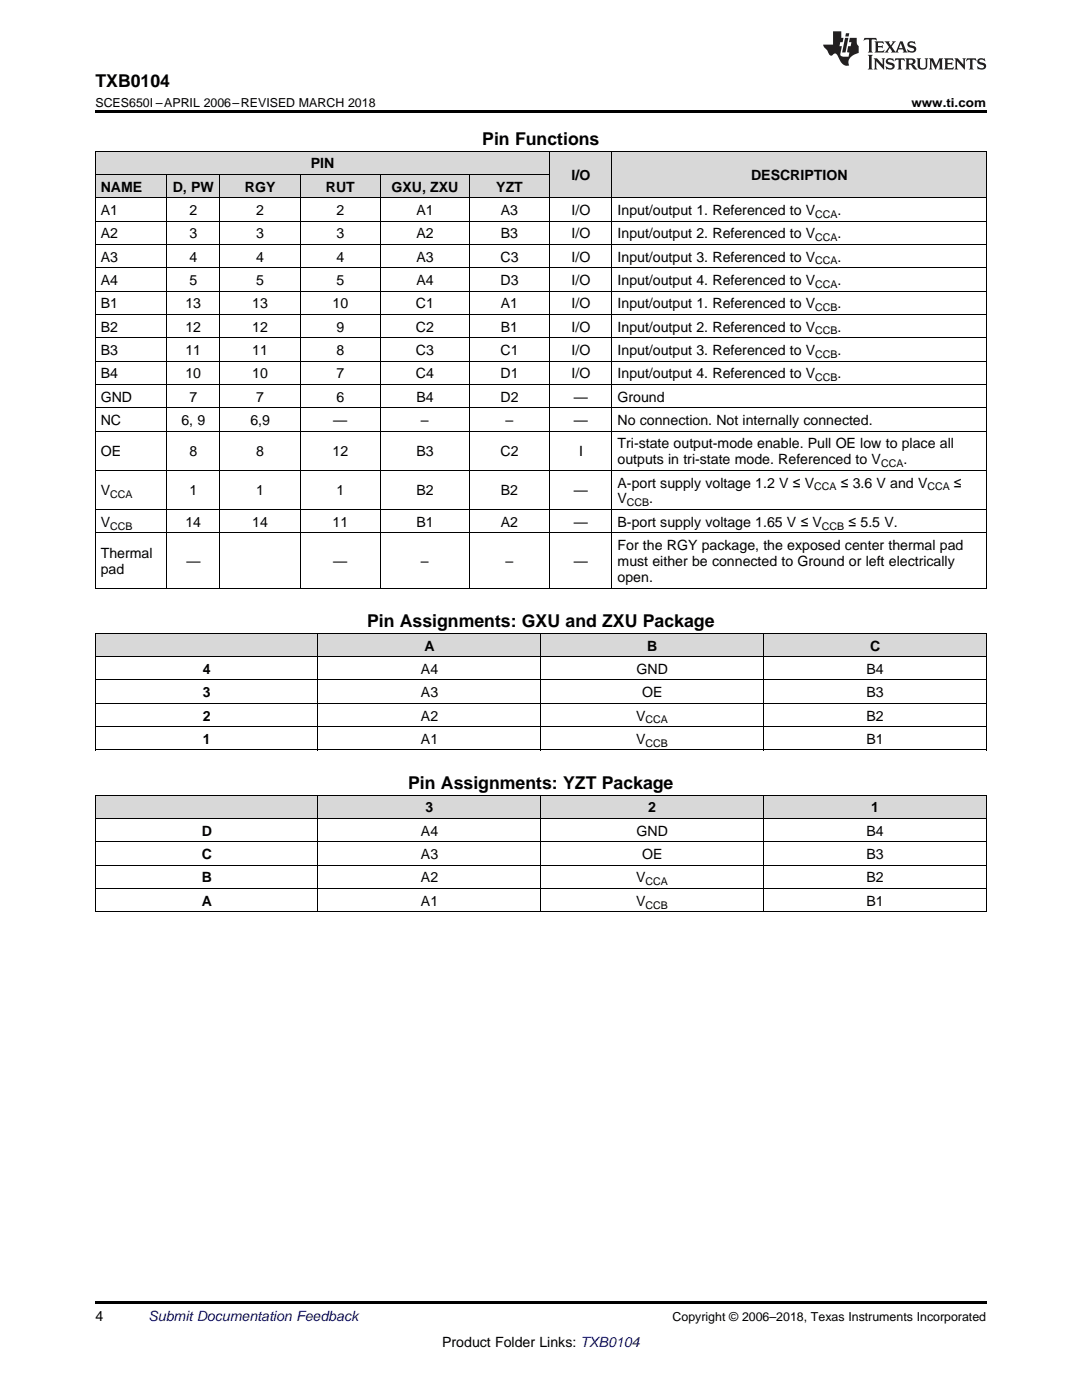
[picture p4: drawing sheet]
<svg xmlns="http://www.w3.org/2000/svg" width="216mm" height="279mm" viewBox="0 0 216 279" stroke-linecap="round" stroke-linejoin="round" font-family="sans-serif">
<g fill="#d8d8d8">
<path d="M19 158.8h44.5v4.6h-44.5z"/>
<path d="M63.5 158.8h44.4v4.6h-44.4z"/>
<path d="M107.9 158.8h44.5v4.6h-44.5z"/>
<path d="M152.4 158.8h44.4v4.6h-44.4z"/>
<path d="M19 126.4h44.5v4.7h-44.5z"/>
<path d="M63.5 126.4h44.4v4.7h-44.4z"/>
<path d="M107.9 126.4h44.5v4.7h-44.5z"/>
<path d="M152.4 126.4h44.4v4.7h-44.4z"/>
<path d="M109.7 30.2h12.5v9.3h-12.5z"/>
<path d="M122.2 30.2h74.6v9.3h-74.6z"/>
<path d="M19 34.9h14.3v4.6h-14.3z"/>
<path d="M33.3 34.9h10.6v4.6h-10.6z"/>
<path d="M43.9 34.9h16v4.6h-16z"/>
<path d="M59.9 34.9h16v4.6h-16z"/>
<path d="M75.9 34.9h17.8v4.6h-17.8z"/>
<path d="M93.7 34.9h16v4.6h-16z"/>
<path d="M19 30.2h14.3v4.7h-14.3z"/>
<path d="M33.3 30.2h10.6v4.7h-10.6z"/>
<path d="M43.9 30.2h16v4.7h-16z"/>
<path d="M59.9 30.2h16v4.7h-16z"/>
<path d="M75.9 30.2h17.8v4.7h-17.8z"/>
<path d="M93.7 30.2h16v4.7h-16z"/>
</g>
<path d="M19 22h177.8v.5h-177.8zM19 259.7h177.8v.5h-177.8z" fill="#000"/>
<g fill="none" stroke="#000" stroke-width=".2">
<path d="M19 39.5h177.8M19 34.8h90.7M19 30.1h177.8M19.1 30.2v87.2M33.2 34.9v82.5M43.9 34.9v82.5M59.9 34.9v82.5M75.9 34.9v82.5M93.6 34.9v82.5M109.7 30.2v87.2M122.1 30.2v87.2M196.8 30.2v87.2"/>
<path d="M19 58.1h177.8M19 53.4h177.8M19 48.8h177.8M19 44.1h177.8M19 76.7h177.8M19 72.1h177.8M19 67.4h177.8M19 62.7h177.8M19 93.9h177.8M19 86h177.8M19 81.4h177.8M19 117.4h177.8"/>
<path d="M19 106.3h177.8M19 101.7h177.8M19 135.7h177.8M19 131h177.8M19 126.4h177.8M19.1 126.4v23.3M63.4 126.4v23.3M107.9 126.4v23.3M152.3 126.4v23.3M196.8 126.4v23.3M19 158.7h177.8M19 149.7h177.8"/>
<path d="M19 145h177.8M19 140.4h177.8M19.1 158.8v23.2M63.4 158.8v23.2M107.9 158.8v23.2M152.3 158.8v23.2M196.8 158.8v23.2M19 177.3h177.8M19 172.7h177.8M19 168h177.8M19 163.4h177.8M19 182h177.8"/>
</g>
<g fill="#231f20">
<path d="M172.5 7.6l-.1 .5 .4-.2h.6v.1v2.1l-.2 .4h.9l-.2-.4v-2.1l.1-.1h.5l.5 .2-.2-.5zM174.5 8.3l.2 .3v1.5l-.2 .4h1.8l.2-.6a1.04 1.04 0 0 1-1.3 .2v-.7h.6l.3 .2v-.6l-.3 .2h-.6v-.6l.8-.1 .4 .3-.2-.5zM176.5 8.3l.9 1.1-.9 1.1h.8l-.2-.2 .4-.7 .5 .7-.2 .2h1.5l-.2-.2 .2-.4h.9l.1 .4-.2 .2h1l-.3-.3-.7-1.9h-.5l-.9 2-.8-1 .9-1h-.8l.1 .3-.4 .5-.3-.6 .1-.2zM179.7 8.6l.4 1h-.7zM181.3 8.4a.63 .63 0 0 0-.2 .7 .63 .63 0 0 0 .6 .4l.6 .2 .1 .2a.75 .75 0 0 1-.7 .4 .75 .75 0 0 1-.6-.5l.1 .7 .1-.1a1.11 1.11 0 0 0 1.5-.6 1.13 1.13 0 0 0-1.2-.8l-.1-.4a1.04 1.04 0 0 1 1.2 .2l-.2-.5-.2 .1-.4-.2zM173.2 10.9l.2 .4v2.2l-.2 .4h1l-.3-.4v-2.2l.3-.4zM174.3 11.6l.3 .4v1.5l-.3 .4h.8l-.2-.4v-1.3l1.5 1.7v-1.9l.2-.4h-.7l.2 .4v.9l-1.1-1.3zM177 11.8a.62 .62 0 0 0-.2 .7 .62 .62 0 0 0 .6 .4l.6 .1 .1 .3a.76 .76 0 0 1-.7 .3 .76 .76 0 0 1-.7-.4l.2 .7 .1-.1a1.11 1.11 0 0 0 1.5-.6 1.13 1.13 0 0 0-1.2-.8l-.1-.4a1.04 1.04 0 0 1 1.2 .2l-.2-.6-.2 .1-.5-.1zM178.7 11.6l-.2 .6a.61 .61 0 0 1 .8-.3v1.6l-.2 .4h.9l-.2-.4v-1.6a.63 .63 0 0 1 .7 .3l-.1-.6zM180.6 11.6l.3 .4v1.5l-.3 .4h1l-.2-.2-.1-.8 .6 .2a.76 .76 0 0 0 1.2 .7l-1-1a.58 .58 0 0 0 .6-.5 .58 .58 0 0 0-.5-.6zM181.4 11.9h.1a.45 .45 0 0 1 .5 .1 .45 .45 0 0 1 .1 .5l-.8 .2zM182.9 11.6l.2 .2a2.17 2.17 0 0 0 .3 1.9 .99 .99 0 0 0 1.6-.6v-1.1l.2-.4h-.7l.2 .2a1.92 1.92 0 0 1-.2 1.8 .6 .6 0 0 1-.9-.5v-1.1l.2-.4zM185.4 11.6l.2 .4v1.5l-.2 .4h.7l-.2-.4v-1.4l.8 1.8 .8-1.8v1.4l-.2 .4h.9l-.2-.4v-1.5l.2-.4h-.8l-.6 1.5-.6-1.5zM188.4 11.6l.2 .4v1.5l-.2 .4h1.8l.1-.6a1.04 1.04 0 0 1-1.2 .1v-.6h.5l.4 .2v-.6l-.4 .2h-.5v-.7h.8l.3 .3-.1-.6zM190.5 11.6l.2 .4v1.5l-.2 .4h.7l-.2-.4v-1.3l1.5 1.7v-1.9l.2-.4h-.7l.2 .4v.9l-1.1-1.3zM192.9 11.6l-.1 .6a.61 .61 0 0 1 .7-.3l.1 1.6-.3 .4h1l-.3-.4 .1-1.6a.63 .63 0 0 1 .7 .3l-.1-.6zM195.2 11.8a.62 .62 0 0 0-.2 .7 .62 .62 0 0 0 .6 .4l.6 .1 .1 .3a.76 .76 0 0 1-.7 .3 .76 .76 0 0 1-.6-.4l.1 .7 .1-.1a1.11 1.11 0 0 0 1.6-.6 1.13 1.13 0 0 0-1.3-.8l-.1-.4a1.04 1.04 0 0 1 1.2 .2l-.1-.6-.2 .1-.5-.1z"/>
<path d="M166.2 6.3v2.6h-1.9v.4l.8 .9a.91 .91 0 0 0 1 .8 .56 .56 0 0 1 .5-.3 .56 .56 0 0 1 .5 .3l.4 .8a1.53 1.53 0 0 0 1.9 1.2 1.54 1.54 0 0 1 1-2.1l.9-.3v-1.4a1.52 1.52 0 0 1-.4-1.6h-1.3l-.2 .8h.5l-.2 .8h-.5l-.1 1v.2l.4 .1-.2 .8a1.93 1.93 0 0 1-1.6-.3l.3-1.8h-.5l.2-.8h.4l.2-.8h-.4v-1.3zM168.6 7.6l-.6 2.9h.7l.6-2.9zM168.8 6.6l-.1 .7h.6l.2-.7z"/>
</g>
<g font-size="3.5">
<text x="19" y="17.3">TXB0104</text>
<text x="96.2" y="28.9">Pin Functions</text>
<text x="73.2" y="125.2">Pin Assignments: GXU and ZXU Package</text>
<text x="81.5" y="157.5">Pin Assignments: YZT Package</text>
</g>
<g font-size="2.8">
<text x="62" y="33.6">PIN</text>
<text x="114.1" y="35.9">I/O</text>
<text x="149.9" y="35.9">DESCRIPTION</text>
<text x="20.1" y="38.2">NAME</text>
<text x="34.5" y="38.2">D, PW</text>
<text x="48.9" y="38.2">RGY</text>
<text x="65" y="38.2">RUT</text>
<text x="78.1" y="38.2">GXU, ZXU</text>
<text x="99" y="38.2">YZT</text>
<text x="20.1" y="42.9">A1</text>
<text x="20.1" y="47.6">A2</text>
<text x="37.8" y="42.9">2</text>
<text x="37.8" y="47.6">3</text>
<text x="51.1" y="42.9">2</text>
<text x="51.1" y="47.6">3</text>
<text x="67.1" y="42.9">2</text>
<text x="67.1" y="47.6">3</text>
<text x="83.1" y="42.9">A1</text>
<text x="83.1" y="47.6">A2</text>
<text x="99.9" y="42.9">A3</text>
<text x="99.9" y="47.6">B3</text>
<text x="114.1" y="42.9">I/O</text>
<text x="114.1" y="47.6">I/O</text>
<text x="123.2" y="42.9">Input/output 1. Referenced to V</text>
<text x="123.2" y="47.6">Input/output 2. Referenced to V</text>
<text x="167.1" y="42.9">.</text>
<text x="167.1" y="47.6">.</text>
<text x="20.1" y="52.2">A3</text>
<text x="37.8" y="52.2">4</text>
<text x="51.1" y="52.2">4</text>
<text x="67.1" y="52.2">4</text>
<text x="83.1" y="52.2">A3</text>
<text x="99.9" y="52.2">C3</text>
<text x="114.1" y="52.2">I/O</text>
<text x="123.2" y="52.2">Input/output 3. Referenced to V</text>
<text x="167.1" y="52.2">.</text>
<text x="20.1" y="56.9">A4</text>
<text x="37.8" y="56.9">5</text>
<text x="51.1" y="56.9">5</text>
<text x="67.1" y="56.9">5</text>
<text x="83.1" y="56.9">A4</text>
<text x="99.9" y="56.9">D3</text>
<text x="114.1" y="56.9">I/O</text>
<text x="123.2" y="56.9">Input/output 4. Referenced to V</text>
<text x="167.1" y="56.9">.</text>
<text x="20.1" y="61.5">B1</text>
<text x="37" y="61.5">13</text>
<text x="50.3" y="61.5">13</text>
<text x="66.4" y="61.5">10</text>
<text x="83" y="61.5">C1</text>
<text x="99.9" y="61.5">A1</text>
<text x="114.1" y="61.5">I/O</text>
<text x="123.2" y="61.5">Input/output 1. Referenced to V</text>
<text x="167.1" y="61.5">.</text>
<text x="20.1" y="66.2">B2</text>
<text x="20.1" y="70.8">B3</text>
<text x="37" y="66.2">12</text>
<text x="37" y="70.8">11</text>
<text x="50.3" y="66.2">12</text>
<text x="50.3" y="70.8">11</text>
<text x="67.1" y="66.2">9</text>
<text x="67.1" y="70.8">8</text>
<text x="83" y="66.2">C2</text>
<text x="83" y="70.8">C3</text>
<text x="99.9" y="70.8">C1</text>
<text x="99.9" y="66.2">B1</text>
<text x="114.1" y="66.2">I/O</text>
<text x="114.1" y="70.8">I/O</text>
<text x="123.2" y="66.2">Input/output 2. Referenced to V</text>
<text x="123.2" y="70.8">Input/output 3. Referenced to V</text>
<text x="167.1" y="66.2">.</text>
<text x="167.1" y="70.8">.</text>
<text x="20.1" y="75.5">B4</text>
<text x="37" y="75.5">10</text>
<text x="50.3" y="75.5">10</text>
<text x="67.1" y="75.5">7</text>
<text x="83" y="75.5">C4</text>
<text x="99.9" y="75.5">D1</text>
<text x="114.1" y="75.5">I/O</text>
<text x="123.2" y="75.5">Input/output 4. Referenced to V</text>
<text x="167.1" y="75.5">.</text>
<text x="20.1" y="80.2">GND</text>
<text x="37.8" y="80.2">7</text>
<text x="51.1" y="80.2">7</text>
<text x="67.1" y="80.2">6</text>
<text x="83.1" y="80.2">B4</text>
<text x="99.9" y="80.2">D2</text>
<text x="114.5" y="80.2">—</text>
<text x="123.2" y="80.2">Ground</text>
<text x="20.1" y="84.8">NC</text>
<text x="36.2" y="84.8">6, 9</text>
<text x="50" y="84.8">6,9</text>
<text x="66.5" y="84.8">—</text>
<text x="84" y="84.8">–</text>
<text x="100.9" y="84.8">–</text>
<text x="114.5" y="84.8">—</text>
<text x="123.2" y="84.8">No connection. Not internally connected.</text>
<text x="123.2" y="89.5">Tri-state output-mode enable. Pull OE low to place all</text>
<text x="20.1" y="91.1">OE</text>
<text x="37.8" y="91.1">8</text>
<text x="51.1" y="91.1">8</text>
<text x="66.4" y="91.1">12</text>
<text x="83.1" y="91.1">B3</text>
<text x="99.9" y="91.1">C2</text>
<text x="115.5" y="91.1">I</text>
<text x="123.2" y="92.6">outputs in tri-state mode. Referenced to V</text>
<text x="180.3" y="92.6">.</text>
<text x="20.1" y="98.9">V</text>
<text x="37.8" y="98.9">1</text>
<text x="51.1" y="98.9">1</text>
<text x="67.1" y="98.9">1</text>
<text x="83.1" y="98.9">B2</text>
<text x="99.9" y="98.9">B2</text>
<text x="114.5" y="98.9">—</text>
<text x="123.2" y="97.3">A-port supply voltage 1.2 V ≤ V</text>
<text x="123.2" y="100.5">V</text>
<text x="129.6" y="100.5">.</text>
<text x="167.7" y="97.3">≤ 3.6 V and V</text>
<text x="190.4" y="97.3">≤</text>
<text x="20.1" y="105.1">V</text>
<text x="37" y="105.1">14</text>
<text x="50.3" y="105.1">14</text>
<text x="66.4" y="105.1">11</text>
<text x="83.1" y="105.1">B1</text>
<text x="99.9" y="105.1">A2</text>
<text x="114.5" y="105.1">—</text>
<text x="123.2" y="105.1">B-port supply voltage 1.65 V ≤ V</text>
<text x="169.3" y="105.1">≤ 5.5 V.</text>
<text x="20.1" y="111.4">Thermal</text>
<text x="37.2" y="113">—</text>
<text x="66.5" y="113">—</text>
<text x="84" y="113">–</text>
<text x="100.9" y="113">–</text>
<text x="114.5" y="113">—</text>
<text x="123.2" y="109.8">For the RGY package, the exposed center thermal pad</text>
<text x="123.2" y="113">must either be connected to Ground or left electrically</text>
<text x="20.1" y="114.5">pad</text>
<text x="123.2" y="116.1">open.</text>
<text x="84.7" y="129.8">A</text>
<text x="129.2" y="129.8">B</text>
<text x="173.6" y="129.8">C</text>
<text x="40.5" y="134.5">4</text>
<text x="84" y="134.5">A4</text>
<text x="127" y="134.5">GND</text>
<text x="172.9" y="134.5">B4</text>
<text x="40.5" y="139.1">3</text>
<text x="40.5" y="143.8">2</text>
<text x="84" y="139.1">A3</text>
<text x="84" y="143.8">A2</text>
<text x="127" y="143.8">V</text>
<text x="128.1" y="139.1">OE</text>
<text x="172.9" y="139.1">B3</text>
<text x="172.9" y="143.8">B2</text>
<text x="40.5" y="148.4">1</text>
<text x="84" y="148.4">A1</text>
<text x="127" y="148.4">V</text>
<text x="172.9" y="148.4">B1</text>
<text x="40.3" y="166.8">D</text>
<text x="84" y="166.8">A4</text>
<text x="84.9" y="162.1">3</text>
<text x="127" y="166.8">GND</text>
<text x="129.4" y="162.1">2</text>
<text x="172.9" y="166.8">B4</text>
<text x="173.8" y="162.1">1</text>
<text x="40.3" y="171.4">C</text>
<text x="84" y="171.4">A3</text>
<text x="128.1" y="171.4">OE</text>
<text x="172.9" y="171.4">B3</text>
<text x="40.3" y="176.1">B</text>
<text x="84" y="176.1">A2</text>
<text x="127" y="176.1">V</text>
<text x="172.9" y="176.1">B2</text>
<text x="40.3" y="180.8">A</text>
<text x="84" y="180.8">A1</text>
<text x="127" y="180.8">V</text>
<text x="172.9" y="180.8">B1</text>
<text x="19" y="263.6">4</text>
<text x="88.2" y="268.9">Product Folder Links: TXB0104</text>
</g>
<text font-size="2.8" fill="#0000c8" x="29.6" y="263.6">Submit Documentation Feedback</text>
<g font-size="2.5">
<text x="19" y="21.4">SCES650I –APRIL 2006–REVISED MARCH 2018</text>
<text x="181.9" y="21.4">www.ti.com</text>
<text x="134.2" y="263.6">Copyright © 2006–2018, Texas Instruments Incorporated</text>
</g>
<g font-size="2.1">
<text x="162.7" y="43.5">CCA</text>
<text x="162.7" y="48.1">CCA</text>
<text x="162.7" y="52.8">CCA</text>
<text x="162.7" y="57.4">CCA</text>
<text x="162.7" y="62.1">CCB</text>
<text x="162.7" y="66.7">CCB</text>
<text x="162.7" y="71.4">CCB</text>
<text x="162.7" y="76.1">CCB</text>
<text x="175.8" y="93.2">CCA</text>
<text x="22" y="99.4">CCA</text>
<text x="125.1" y="101">CCB</text>
<text x="162.5" y="97.9">CCA</text>
<text x="185.1" y="97.9">CCA</text>
<text x="22" y="105.7">CCB</text>
<text x="164" y="105.7">CCB</text>
<text x="128.8" y="144.4">CCA</text>
<text x="128.8" y="149">CCB</text>
<text x="128.8" y="176.7">CCA</text>
<text x="128.8" y="181.3">CCB</text>
</g>
</svg>
